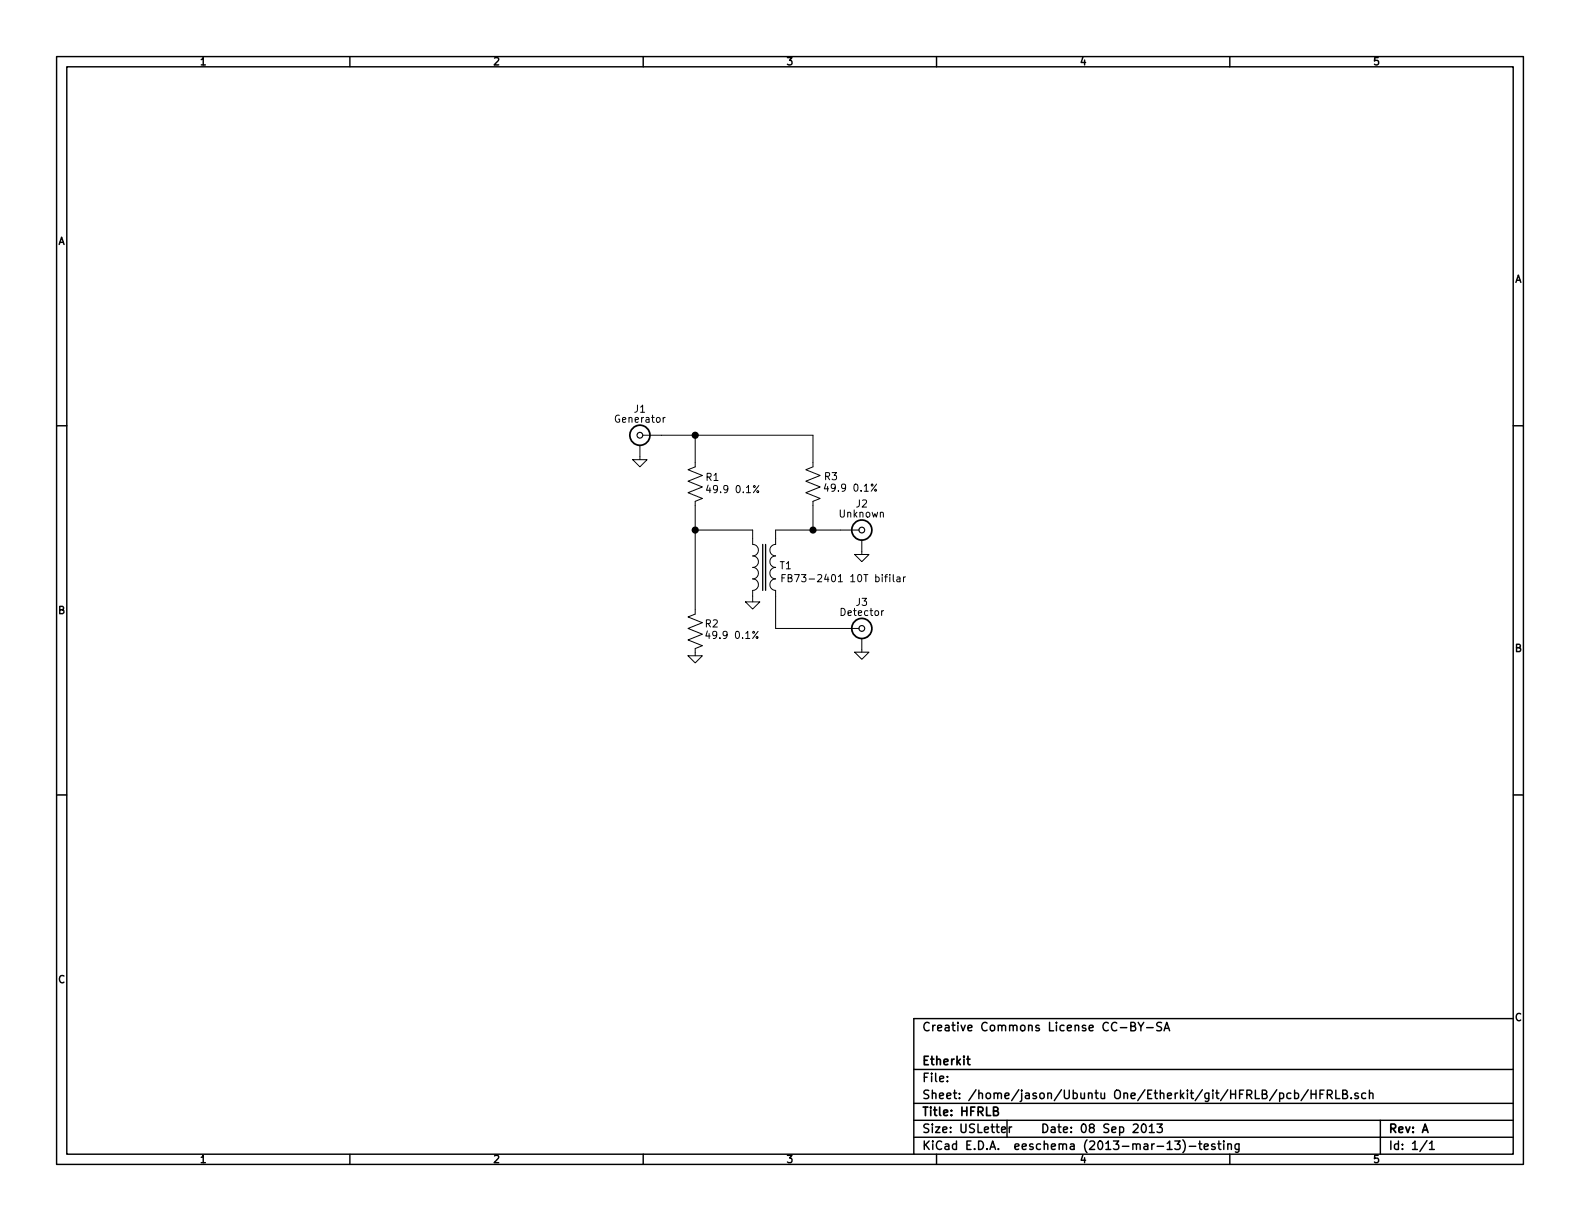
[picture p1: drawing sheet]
<svg xmlns="http://www.w3.org/2000/svg" width="279mm" height="216mm" viewBox="0 0 279 216" stroke-linecap="round" stroke-linejoin="round" font-family="sans-serif">
<g fill="none" stroke="#000" stroke-width=".25">
<path d="M10 10h259.4v195.9h-259.4zM11.8 11.8h255.8v192.3h-255.8zM61.9 10v1.8M113.7 10v1.8M165.6 10v1.8M217.5 10v1.8M10 75.3h1.8M267.6 75.3h1.8M10 140.6h1.8M267.6 140.6h1.8M161.6 198.1h106M161.6 195.1h106"/>
<path d="M161.6 189.1h106M167.5 191.1v.2M167.5 190.3v.2M177.1 199.8l.7-.2v-.3h-.5l-.2 .2 .1 .7h.6M178.1 198.1v3M178.5 199.3v1M178.9 199.3l-.4 .2M200 181.5h.5l.2-.1 .1-.3-.3-.3h-.5v1.5h.6l.2-.3a.41 .41 0 0 0-.3-.5M201.3 180.8l.5 .8 .5-.8M201.8 181.6v.7M202 198.9l.2-.1a.81 .81 0 0 1 .6 .6 .81 .81 0 0 1-.3 .8l-.2 .1a.79 .79 0 0 1-.3-1.4zM202.8 181.7h1.1"/>
<path d="M203.3 199.2l.4-.4v1.5M204.6 198.8h.9l-.5 .5 .5 .2v.6l-.2 .2-.7-.2M205.4 180.8h-.6l-.3 .3 .1 .3 .7 .3v.4a.62 .62 0 0 1-.8 .1M205.8 182.3l.5-1.5 .5 1.5M206 181.8h.7M226.3 193.3h.4l.3 .2-.1 .7h-.6M228.3 193.3h-.5l-.2 .2v.6l.2 .2 .5-.1M228.9 193.3h.5l.2 .2-.1 .7h-.6M228.9 192.8v1.5M231.3 192.7l-1.2 1.9M231.9 192.8v1.5M231.9 193.5h.8"/>
<path d="M232.7 192.8v1.5M233.4 193.5h.5M234.1 192.8h-.7v1.5M234.7 193.5h.7l.2-.2-.1-.4-.2-.1h-.6v1.5M235.1 193.5l.5 .8M236.2 192.8v1.5h.7M237.4 193.5h.5l.3-.2v-.3l-.3-.2h-.5v1.5h.6l.3-.3a.41 .41 0 0 0-.4-.5M238.9 194.1v.2M240.2 193.3a.37 .37 0 0 0-.6 .2v.2l.6 .1v.2l-.2 .3-.4-.1M241.5 193.3h-.4l-.3 .2 .1 .6 .2 .2 .4-.1M242.2 193.4l.2-.1h.3l.1 1M242.2 192.8v1.5"/>
<path d="M244.1 198.1v6M267.6 180.1h-106v24M61.9 204.1v1.8M113.7 204.1v1.8M161.6 201.1h106M165.6 204.1v1.8M203.3 200.3h.8M207.7 201.8h1l-.5 .5 .4 .2v.6l-.2 .2-.7-.2M209.2 201.5a1.71 1.71 0 0 1 0 2.3M210.3 202.7h1.2M212 202.3h.5M212.2 201.8v1.2l.3 .3"/>
<path d="M213 202.8l.7-.2-.1-.3h-.4l-.2 .2v.7h.6M214.8 202.3a.37 .37 0 0 0-.6 .2l.1 .2 .5 .1 .1 .2-.2 .3-.5-.1M215.3 202.3h.6M215.5 201.8v1.2l.4 .3M216.4 201.8v.1M216.4 202.3v1M217.1 202.4l.2-.1h.4l.1 1M217.1 202.3v1M217.5 204.1v1.8M219.1 202.3l-.1 1.3-.2 .2-.3-.1M219.1 202.3h-.4l-.3 .2 .1 .6 .2 .2 .4-.1M252.3 201.7l-1.2 1.9"/>
<path d="M252.8 202.2l.4-.4v1.5M252.8 203.3h.8"/>
</g>
<g fill="none" stroke="#000" stroke-width=".3">
<path d="M175.7 196.5h.5l.2-.2 .1-.3-.3-.2h-.5v1.5h.6l.3-.3a.41 .41 0 0 0-.4-.5"/>
<circle cx="113.2" cy="77" r="1.78"/>
<circle cx="152.4" cy="93.7" r="1.78"/>
<circle cx="152.4" cy="111.1" r="1.78"/>
</g>
<g fill="none" stroke="#000" stroke-width=".18">
<path d="M113.2 78.9v2.4M113.7 77h30.1v5.6l-1.3 .5 2.5 1-2.5 1 2.5 1-2.5 1 2.5 1-1.2 .5v5.1M117.6 73.8l-.3 .3M122.9 77v5.6l-1.2 .5 2.5 1-2.5 1 2.5 1-2.5 1 2.5 1-1.3 .5v20l-1.2 .5 2.5 1-2.5 1 2.5 1-2.5 1.1 2.5 1-1.3 .5v1.3M111.9 81.3h2.5l-1.2 1.3zM122.9 93.7h10.2v2.6a1.02 1.02 0 0 1 1 1 1.02 1.02 0 0 1-1 1 1.02 1.02 0 0 1 1 1 1.02 1.02 0 0 1-1 1 1.02 1.02 0 0 1 1 1 1.02 1.02 0 0 1-1 1.1 1.02 1.02 0 0 1 1 1 1.02 1.02 0 0 1-1 1v2M125.2 85.8l-.3 .9h.8M133.9 86.8h.2v.2h-.2zM134.2 85.9l-1 1.2M146 85.5l-.2 .9h.7M151.1 98h2.6l-1.3 1.3zM151.9 93.7h-14.7v2.6a1.02 1.02 0 0 0-1.1 1 1.02 1.02 0 0 0 1.1 1 1.02 1.02 0 0 0-1.1 1 1.02 1.02 0 0 0 1.1 1 1.02 1.02 0 0 0-1.1 1 1.02 1.02 0 0 0 1.1 1.1 1.02 1.02 0 0 0-1.1 1 1.02 1.02 0 0 0 1.1 1v6.7h14.7"/>
<path d="M152.4 95.6v2.4M154.7 86.6h.2v.2h-.2zM155 85.6l-.9 1.3M121.7 116h2.5l-1.3 1.2zM125.1 111.6l-.3 .9h.8M131.8 106.4h2.6l-1.3 1.3zM133.8 112.6h.2v.2h-.2zM134.1 111.6l-1 1.3M138.3 102.2h.4M138.9 101.6h-.6v1.3M139.4 102.2l.6-.1v-.4l-.6-.1v1.3h.5l.1-.2 .1-.3-.3-.2M151.1 115.3h2.6l-1.3 1.3z"/>
<path d="M152.4 113v2.3M156.3 108l-.4 .2M158 101.6v1.1l.1 .2M158.6 102.1h.5l.1 .8M159.2 102.3l-.6 .1v.2l.1 .3 .5-.1M159.8 102v.9M160.1 102l-.3 .3"/>
</g>
<path d="M134.9 96.3v8.1M135.4 96.3v8.1" fill="none" stroke="#000" stroke-width=".23"/>
<g fill="none" stroke="#000" stroke-width=".2">
<circle cx="113.2" cy="77" r=".51"/>
<circle cx="152.4" cy="93.7" r=".51"/>
<circle cx="152.4" cy="111.1" r=".51"/>
</g>
<g fill="#000" stroke="#000" stroke-width=".25">
<circle cx="122.9" cy="77" r=".51"/>
<circle cx="122.9" cy="93.7" r=".51"/>
<circle cx="143.8" cy="93.7" r=".51"/>
</g>
<g font-size="2.1">
<text x="163.1" y="182.3">Creative Commons License CC-BY-SA</text>
<text x="163.1" y="188.3">Etherkit</text>
<text x="163.1" y="191.3">File:</text>
<text x="163.1" y="194.3">Sheet: /home/jason/Ubuntu One/Etherkit/git/HFRLB/pcb/HFRLB.sch</text>
<text x="163.1" y="197.3">Title: HFRLB</text>
<text x="163.1" y="200.3">Size: USLetter</text>
<text x="163.1" y="203.3">KiCad E.D.A. eeschema (2013-mar-13)-testing</text>
<text x="184.1" y="200.3">Date: 08 Sep 2013</text>
<text x="245.6" y="203.3">Id: 1/1</text>
<text x="245.6" y="200.3">Rev: A</text>
</g>
<g font-size="1.8">
<text x="35.5" y="11.5">1</text>
<text x="87.3" y="11.5">2</text>
<text x="139.2" y="11.5">3</text>
<text x="191.1" y="11.5">4</text>
<text x="242.9" y="11.5">5</text>
<text x="10.3" y="43.3">A</text>
<text x="267.9" y="50">A</text>
<text x="108.9" y="74.7">Generator</text>
<text x="112.2" y="72.9">J1</text>
<text x="124.9" y="85">R1</text>
<text x="125.6" y="87.2">49.9 0.1%</text>
<text x="145.8" y="84.9">R3</text>
<text x="146.4" y="86.9">49.9 0.1%</text>
<text x="151.4" y="89.7">J2</text>
<text x="148.4" y="91.5">Unknown</text>
<text x="137.9" y="100.6">T1</text>
<text x="140.3" y="102.9">FB73-2401 10T bifilar</text>
<text x="151.4" y="107.1">J3</text>
<text x="10.3" y="108.6">B</text>
<text x="124.7" y="110.9">R2</text>
<text x="125.4" y="113">49.9 0.1%</text>
<text x="148.8" y="108.9">Detector</text>
<text x="267.9" y="115.3">B</text>
<text x="10.3" y="173.8">C</text>
<text x="267.9" y="180.5">C</text>
<text x="35.5" y="205.6">1</text>
<text x="87.3" y="205.6">2</text>
<text x="139.2" y="205.6">3</text>
<text x="191.1" y="205.6">4</text>
<text x="242.9" y="205.6">5</text>
</g>
</svg>
